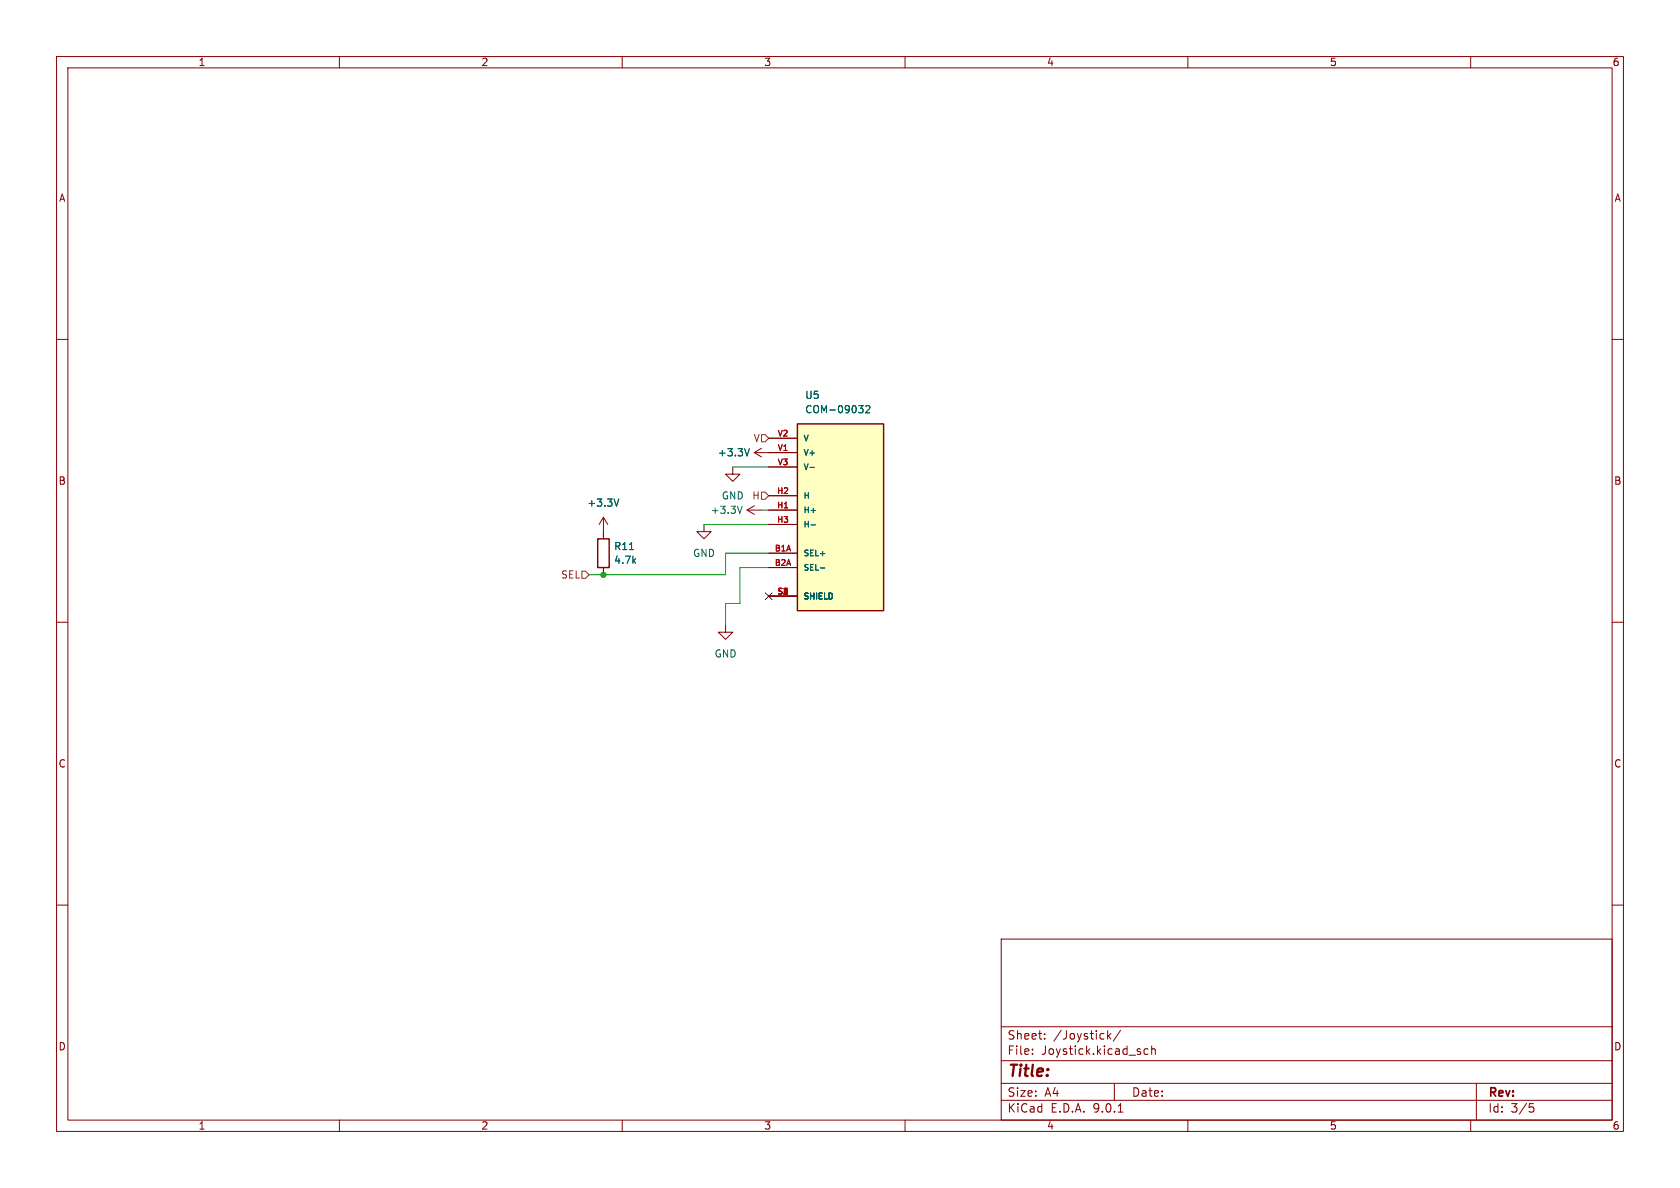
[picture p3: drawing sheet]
<svg xmlns="http://www.w3.org/2000/svg" width="297mm" height="210mm" viewBox="0 0 297 210" stroke-linecap="round" stroke-linejoin="round" font-family="sans-serif">
<g fill="none" stroke="#840000" stroke-width=".18">
<path d="M10 10h277v190h-277zM12 12h273v186h-273zM60 10v2M110 10v2M160 10v2M210 10v2M260 10v2M10 60h2M134.6 79.2l-1.3 .8M285 60h2M106.7 91.4v3.9M106.7 91.4l-.8 1.3"/>
<path d="M106.7 91.4l.7 1.3M124.5 92.7v1.3h1.2l-1.2 1.3-1.3-1.3h1.3M129.5 82.6v1.2h1.3l-1.3 1.3-1.2-1.3h1.2M132.1 90.2l1.2 .7M132.1 90.2h2.5M133.3 89.4l-1.2 .8M133.3 80l1.3 .8M133.3 80h2.6M10 110h2M106.7 100.3v1.3M128.3 110.5v1.3h1.2l-1.2 1.2-1.3-1.2h1.3M285 110h2"/>
<path d="M10 160h2M177 166h108v32h-108zM285 160h2M60 198v2M110 198v2M160 198v2M177 194.5h108M177 191.5h108M177 187.5h108M177 181.5h108M182.5 186.3v.1M182.5 185.5v.1"/>
<path d="M184.7 183.6v.1M184.7 182.8v.1M195.8 182.2v1.5M196 183.1l.4 .6M196.4 182.7l-.6 .6M197 191.5v3M197.7 196.6h.8M198.1 182.1l-1.3 2M203 185.5l-.5-.1-.3 .3v.4l.2 .2h.6M203.6 185.5l.2-.1 .4 .1v.9M203.6 184.9v1.5M210 198v2"/>
<path d="M260 198v2M261 191.5v6.5M270.4 195.1h.7M270.5 195.7h.4l.3 .3-.2 .5-.5 .1"/>
</g>
<path d="M105.7 95.3h2v5h-2z" fill="none" stroke="#840000" stroke-width=".25"/>
<path d="M132.5 79.3l-.4 1.3M109.4 88.2l-.4 1.3M111.3 97.2h.7M131.2 89.5l-.4 1.2" fill="none" stroke="#006464" stroke-width=".18"/>
<path d="M141 74.9h15.2v33.1h-15.2z" fill="#ffffc2"/>
<path d="M141 74.9h15.2v33.1h-15.2z" fill="none" stroke="#840000" stroke-width=".25"/>
<path d="M135.9 77.5h5.1M106.7 94v1.3M135.9 80h5.1M135.9 82.6h5.1M135.9 87.6h5.1M135.9 90.2h5.1M135.9 92.7h5.1M135.9 97.8h5.1M106.7 100.3v1.3M135.9 100.3h5.1M135.9 105.4h5.1" fill="none" stroke="#840000" stroke-width=".18"/>
<path d="M132.5 79.3l-.4 1.3M151.8 71.7h.8l-.5 .5M152.3 72.2l.3 .2v.3l-.3 .3M153.1 71.8l.4-.1 .3 .4-.8 .9h.8M109.4 88.2l-.4 1.3M111.3 97.2h.7M143.2 82.6h.8M143.4 92.8h.8M145 100.4h.8" fill="none" stroke="#006464" stroke-width=".18"/>
<path d="M134.6 76.8h.7l.6 .7-.6 .6h-.7zM134.6 87h.7l.6 .6-.6 .7h-.7zM102.9 101h.6l.6 .6-.6 .6h-.6z" fill="none" stroke="#725600" stroke-width=".18"/>
<path d="M124.5 92.7h11.4M129.5 82.6h6.4M134.6 90.2h1.3M135.9 97.8h-7.6v3.8h-24.2M135.9 100.3h-5.1v6.4h-2.5v3.8" fill="none" stroke="#009600" stroke-width=".18"/>
<path d="M135.3 104.8l1.2 1.2M136.5 104.8l-1.2 1.2" fill="none" stroke="#000084" stroke-width=".18"/>
<circle cx="106.7" cy="101.6" r=".46" fill="#009600" stroke="#009600" stroke-width=".18"/>
<text font-size="2.8" fill="#840000" x="178" y="190.9">Title:</text>
<g font-size="2.1" fill="#840000">
<text x="178" y="184">Sheet:</text>
<text x="186.2" y="184">/Joystick/</text>
<text x="178" y="186.7">File:</text>
<text x="184.1" y="186.7">Joystick.kicad_sch</text>
<text x="178" y="196.9">KiCad</text>
<text x="178" y="194.1">Size:</text>
<text x="184.7" y="194.1">A4</text>
<text x="185.7" y="196.9">E.D.A.</text>
<text x="193.3" y="196.9">9.0.1</text>
<text x="200" y="194.1">Date:</text>
<text x="263" y="194.3">Rev:</text>
<text x="263" y="196.9">Id:</text>
<text x="267.1" y="196.9">3/5</text>
</g>
<g font-size="1.8" fill="#840000">
<text x="35" y="11.9">1</text>
<text x="85" y="11.9">2</text>
<text x="135" y="11.9">3</text>
<text x="185" y="11.9">4</text>
<text x="235" y="11.9">5</text>
<text x="285" y="11.9">6</text>
<text x="10.3" y="35.9">A</text>
<text x="285.3" y="35.9">A</text>
<text x="10.3" y="85.9">B</text>
<text x="285.3" y="85.9">B</text>
<text x="10.3" y="135.9">C</text>
<text x="285.3" y="135.9">C</text>
<text x="10.3" y="185.9">D</text>
<text x="285.3" y="185.9">D</text>
<text x="35" y="199.9">1</text>
<text x="85" y="199.9">2</text>
<text x="135" y="199.9">3</text>
<text x="185" y="199.9">4</text>
<text x="235" y="199.9">5</text>
<text x="285" y="199.9">6</text>
</g>
<g font-size="1.8" fill="#006464">
<text x="142.2" y="70.7">U5</text>
<text x="142.2" y="73.3">COM-09032</text>
<text x="126.8" y="80.9">+3.3V</text>
<text x="103.7" y="89.8">+3.3V</text>
<text x="127.5" y="88.5">GND</text>
<text x="125.5" y="91">+3.3V</text>
<text x="108.5" y="99.9">4.7k</text>
<text x="108.5" y="97.4">R11</text>
<text x="122.4" y="98.7">GND</text>
<text x="126.2" y="116.4">GND</text>
</g>
<g font-size="1.8" fill="#725600">
<text x="133.1" y="78.3">V</text>
<text x="132.9" y="88.5">H</text>
<text x="99.1" y="102.5">SEL</text>
</g>
<g font-size="1.4" fill="#a90000">
<text x="137.4" y="77.2">V2</text>
<text x="137.4" y="79.8">V1</text>
<text x="137.4" y="82.3">V3</text>
<text x="137.3" y="87.4">H2</text>
<text x="137.3" y="89.9">H1</text>
<text x="137.3" y="92.5">H3</text>
<text x="136.9" y="97.5">B1A</text>
<text x="136.9" y="100.1">B2A</text>
<text x="137.3" y="105.2">S1</text>
<text x="138.3" y="105.2">2</text>
</g>
<g font-size="1.4" fill="#006464">
<text x="142" y="78.2">V</text>
<text x="142" y="80.7">V+</text>
<text x="142" y="83.3">V-</text>
<text x="142" y="88.4">H</text>
<text x="142" y="90.9">H+</text>
<text x="142" y="93.4">H-</text>
<text x="142" y="98.5">SEL+</text>
<text x="142" y="101.1">SEL-</text>
<text x="142" y="106.1">SHIELD</text>
</g>
</svg>
